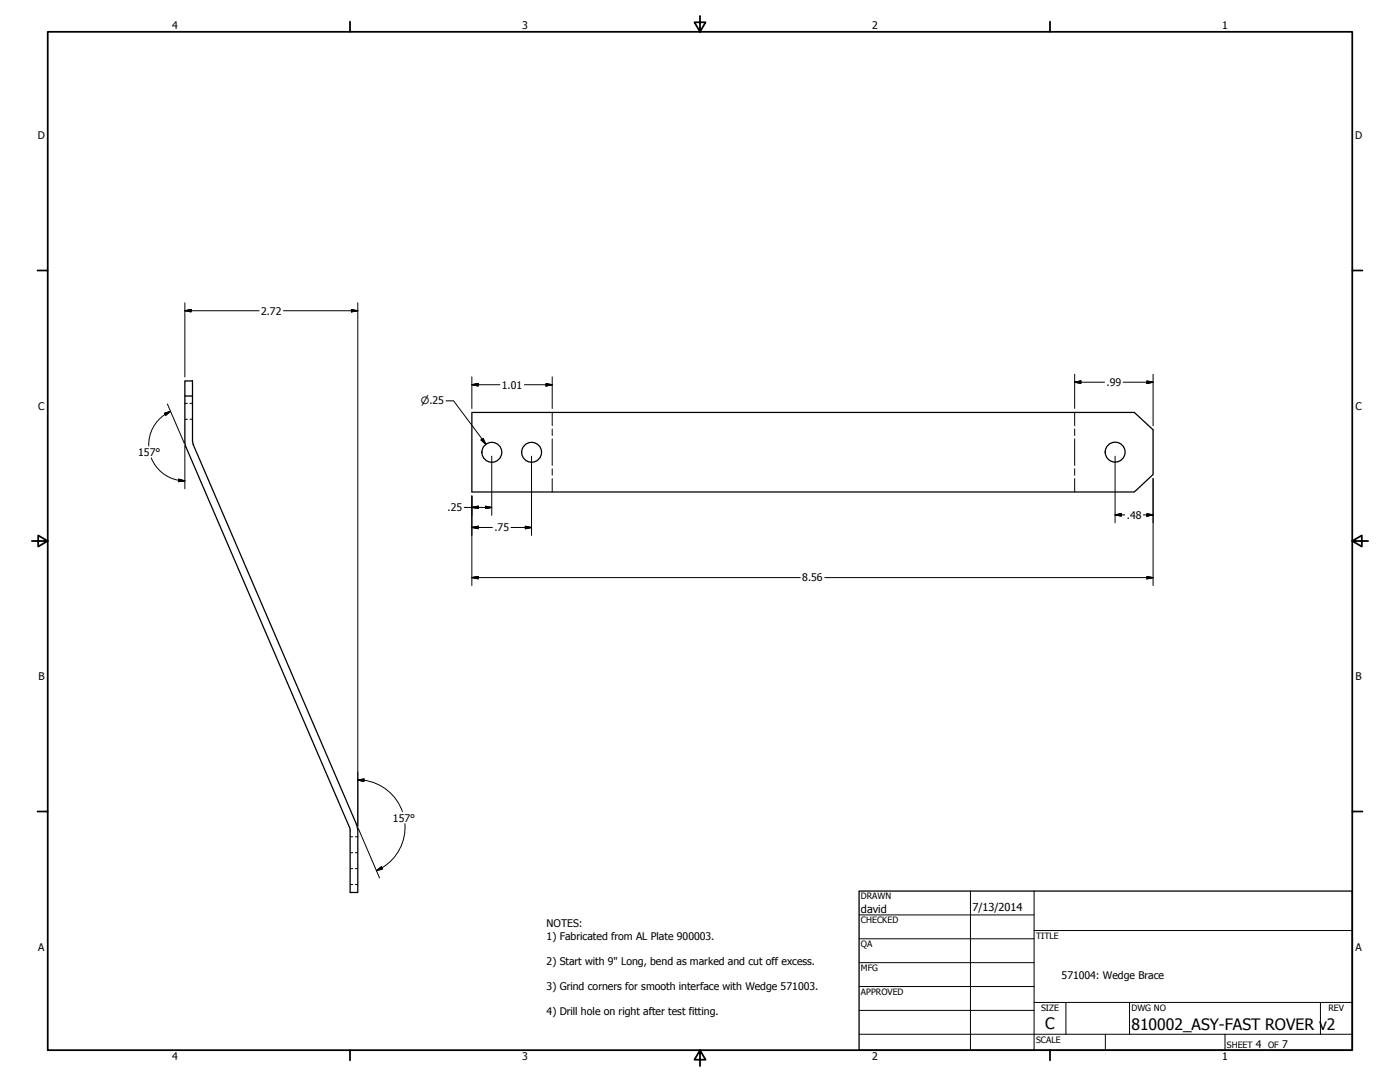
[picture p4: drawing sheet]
<svg xmlns="http://www.w3.org/2000/svg" width="559mm" height="432mm" viewBox="0 0 559 432" stroke-linecap="round" stroke-linejoin="round" font-family="sans-serif">
<!-- layer: Visible (ANSI) -->
<g fill="none" stroke="#000" stroke-width=".51">
<path d="M73.8 152h3v6.1h-3zM73.8 158.1v18M76.8 158.1v18M73.8 176.2l.5 2.4M76.9 176.2l.2 1.2M77.1 177.4l65.3 152 .4 2v24.8h-3v-24.8l-.3-1.2-65.2-151.6M188.3 164.6h264.5l7.4 6.9v17.9l-7.4 6.9h-264.5z"/>
<circle cx="196.3" cy="180.5" r="4"/>
<circle cx="212.2" cy="180.5" r="4"/>
<circle cx="445.1" cy="180.4" r="4"/>
</g>
<!-- layer: Visible Narrow (ANSI) -->
<path d="M73.8 161h1M73.8 167.3h1M75.8 161h1M75.8 167.3h1M139.8 333.9h1M141.8 333.9h1M139.8 340.3h1M139.8 346.6h1M139.8 353h1M141.8 340.3h1M141.8 346.6h1M141.8 353h1" fill="none" stroke="#000" stroke-width=".4"/>
<!-- layer: Border (ANSI) -->
<path d="M220.4 164.6v5.3M220.4 171.2v2.6M220.4 175.1v10.6M428.9 164.6v5.3M428.9 171.2v2.6M428.9 175.1v10.6M220.4 187.1v2.6M220.4 191v5.3M428.9 187.1v2.6M428.9 191v5.3" fill="none" stroke="#000" stroke-width=".4"/>
<g fill="none" stroke="#000" stroke-width=".7">
<path d="M19 12.7h520.8v406.4h-520.8zM139.7 8.6v4.1M279.4 6.3v6.4l-2.2-3.8h4.4l-2.2 3.8M419.1 8.6v4.1M15 107.9h4M539.8 107.9h4M12.7 215.9h6.3l-3.8-2.2v4.4l3.8-2.2M539.8 215.9l3.8 2.2v-4.4l-3.8 2.2h6.3M15 323.8h4M539.8 323.8h4M139.7 419.1v4.1M279.4 419.1l2.2 3.8h-4.4l2.2-3.8v6.3"/>
<path d="M419.1 419.1v4.1"/>
</g>
<!-- layer: Title (ANSI) -->
<g fill="none" stroke="#000" stroke-width=".4">
<path d="M387.3 355.6v63.5M412.7 355.6v63.5M342.9 365.1h69.8M342.9 374.6h69.8M412.7 371.3h127.1M342.9 384.2h69.8M342.9 393.7h69.8M342.9 412.7h196.9M342.9 403.2h69.8M412.7 400h127.1M425.4 400v12.7M441.2 412.7v6.4"/>
<path d="M450.8 400v12.7M488.9 412.7v6.4M527 400v12.7"/>
</g>
<path d="M342.9 355.6h196.9v63.5h-196.9z" fill="none" stroke="#000" stroke-width=".51"/>
<!-- layer: Dimension (ANSI) -->
<g fill="none" stroke="#000" stroke-width=".4">
<path d="M73.8 124l2.5-.5v1zM73.8 120.8v29.6M73.8 124h29.6M113.2 124h29.6M140.3 123.5l2.5 .5-2.5 .5zM142.8 120.8v209M178.1 160h2.9l12.9 17.3M188.3 153.5l2.6-.5v1.1zM188.3 153.5h11.2M188.3 150.4v12.6M209.3 153.5h11.1M217.9 153l2.5 .5-2.5 .6z"/>
<path d="M220.4 150.4v12.6M428.9 152.5l2.5-.5v1zM428.9 152.5h12M428.9 149.4v13.6M448.3 152.5h11.9M457.8 152l2.4 .5-2.4 .5zM460.2 149.4v20.5M65.7 164.9l2.4-.8-2 1.6zM65.9 165.4a14.4 14.4 0 0 0-6.5 12.6M66.8 161.2l6.9 15.9M68.1 164.1l-2.3 1.2M73.8 177.7v17.4"/>
<path d="M192 175.6l.8-.6 1.1 2.3zM60.4 182.7a14.4 14.4 0 0 0 13.4 9.2M71.3 191.2l2.5 .7-2.6 .3zM188.3 197.9v35.8M196.3 182.1v23.6M212.2 182.1v31.6M445.1 182.1v26.6M460.2 190.9v42.8M185.3 202.5h11M188.3 202.5l2.6-.5v.9zM188.3 210.5l2.6-.5v1zM188.3 210.5h8.2"/>
<path d="M193.8 202l2.5 .5-2.5 .4zM204 210.5h8.2M209.7 210l2.5 .5-2.5 .5zM445.1 205.5l2.4-.5v1zM445.1 205.5h3.8M456.4 205.5h3.8M457.8 205l2.4 .5-2.4 .5zM188.3 230.5l2.6-.4v.9zM188.3 230.5h131.1M329.2 230.5h131M457.8 230.1l2.4 .4-2.4 .5zM142.8 311.3l2.5-.4-.1 1z"/>
<path d="M142.8 311.3l2.5 .1M145.3 311.4a18.9 18.9 0 0 1 15.3 12.5M142.9 330.5l8.6 19.9M161.6 328.7a18.9 18.9 0 0 1-11.4 18.8M150.2 347.5l2.1-1.6 .4 .9z"/>
</g>
<g fill="#000" stroke="#000" stroke-width=".4">
<path d="M73.8 124l2.5-.5zM73.8 124l2.5-.5v1zM140.3 124.5l2.5-.5zM140.3 123.5l2.5 .5-2.5 .5zM188.3 153.5l2.6-.5zM188.3 153.5l2.6-.5v1.1zM217.9 154.1l2.5-.6zM217.9 153l2.5 .5-2.5 .6zM428.9 152.5l2.5-.5zM428.9 152.5l2.5-.5v1zM457.8 153l2.4-.5zM457.8 152l2.4 .5-2.4 .5z"/>
<path d="M66.1 165.7l2-1.6zM65.7 164.9l2.4-.8-2 1.6zM192 175.6l1.9 1.7zM192 175.6l.8-.6 1.1 2.3zM71.2 192.2l2.6-.3zM71.3 191.2l2.5 .7-2.6 .3zM188.3 202.5l2.6-.5zM188.3 202.5l2.6-.5v.9zM188.3 210.5l2.6-.5zM188.3 210.5l2.6-.5v1zM193.8 202.9l2.5-.4zM193.8 202l2.5 .5-2.5 .4z"/>
<path d="M209.7 211l2.5-.5zM209.7 210l2.5 .5-2.5 .5zM445.1 205.5l2.4-.5zM445.1 205.5l2.4-.5v1zM457.8 206l2.4-.5zM457.8 205l2.4 .5-2.4 .5zM188.3 230.5l2.6-.4zM188.3 230.5l2.6-.4v.9zM457.8 231l2.4-.5zM457.8 230.1l2.4 .4-2.4 .5zM142.8 311.3l2.5-.4zM142.8 311.3l2.5-.4-.1 1z"/>
<path d="M150.2 347.5l2.1-1.6zM150.2 347.5l2.1-1.6 .4 .9z"/>
</g>
<g font-size="6.3">
<text x="417.2" y="410.6">C</text>
<text x="451.6" y="411.1">810002_ASY-FAST ROVER v2</text>
</g>
<g font-size="4.4">
<text x="343.7" y="364.3">david</text>
<text x="388.1" y="363.7">7/13/2014</text>
</g>
<g font-size="4.2">
<text x="68.7" y="11.7">4</text>
<text x="208.4" y="11.7">3</text>
<text x="348.1" y="11.7">2</text>
<text x="487.8" y="11.7">1</text>
<text x="15.1" y="55.5">D</text>
<text x="540.9" y="55.5">D</text>
<text x="104.2" y="125.5">2.72</text>
<text x="200.3" y="155.1">1.01</text>
<text x="441.7" y="154.1">.99</text>
<text x="15.2" y="163.4">C</text>
<text x="541" y="163.4">C</text>
<text x="55.2" y="181.9">157°</text>
<text x="178.6" y="204">.25</text>
<text x="449.8" y="207">.48</text>
<text x="197.4" y="212">.75</text>
<text x="320.2" y="232">8.56</text>
<text x="15.3" y="271.4">B</text>
<text x="541.1" y="271.4">B</text>
<text x="156.8" y="327.9">157°</text>
<text x="218.2" y="370">NOTES:</text>
<text x="218.2" y="375">1) Fabricated from AL Plate 900003.</text>
<text x="15.2" y="379.3">A</text>
<text x="541" y="379.3">A</text>
<text x="218.2" y="385.1">2) Start with 9&quot; Long, bend as marked and cut off excess.</text>
<text x="218.2" y="395.1">3) Grind corners for smooth interface with Wedge 571003.</text>
<text x="423.7" y="390.6">571004: Wedge Brace</text>
<text x="218.2" y="405.1">4) Drill hole on right after test fitting.</text>
<text x="501.3" y="418.3">4</text>
<text x="511.8" y="418.3">7</text>
<text x="68.7" y="423.2">4</text>
<text x="208.4" y="423.2">3</text>
<text x="348.1" y="423.2">2</text>
<text x="487.8" y="423.2">1</text>
</g>
<text font-size="4" x="168" y="161.4">⌀.25</text>
<g font-size="3.5">
<text x="343.7" y="358.9">DRAWN</text>
<text x="343.7" y="368.5">CHECKED</text>
<text x="413.5" y="374.6">TITLE</text>
<text x="343.7" y="378">QA</text>
<text x="343.7" y="387.5">MFG</text>
<text x="343.7" y="397.1">APPROVED</text>
<text x="415.5" y="403.4">SIZE</text>
<text x="451.6" y="403.4">DWG NO</text>
<text x="530.3" y="403.4">REV</text>
<text x="413.5" y="416.1">SCALE</text>
<text x="489.7" y="418.3">SHEET</text>
<text x="506.2" y="418.3">OF</text>
</g>
</svg>
